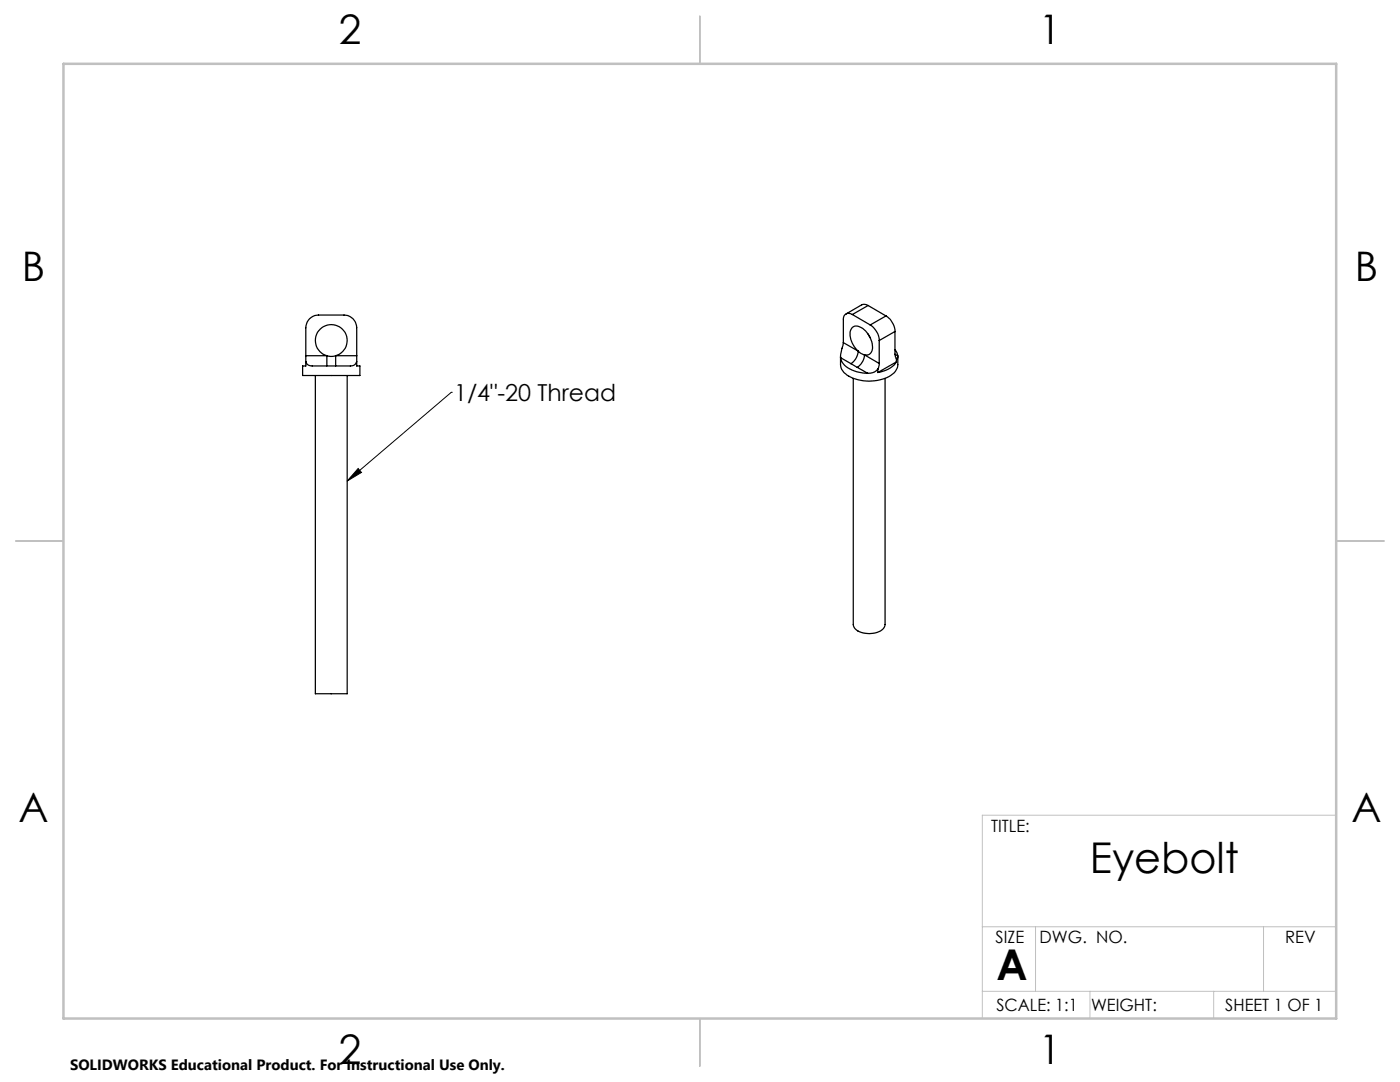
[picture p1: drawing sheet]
<svg xmlns="http://www.w3.org/2000/svg" width="279mm" height="216mm" viewBox="0 0 279 216" stroke-linecap="round" stroke-linejoin="round" font-family="sans-serif">
<g fill="none" stroke="#000" stroke-width=".25">
<path d="M61 72.2v.8h-.6v1.9h11.4v-1.9h-.6v-.8M61 72.2a1.36 1.36 0 0 0 1.7 .8h7.2a1.19 1.19 0 0 0 1.3-.8M61 71v1.2M61 71v-5.6a2.53 2.53 0 0 1 2.6-2.5h5.1a2.53 2.53 0 0 1 2.5 2.5v5.6M61 71h4.2M62.9 74.9v63.5h6.4v-63.5M65.2 71v2M65.2 71l.7 .1 1.1-.1M65.2 71a3.2 3.2 0 0 1-1.7-4.9 3.2 3.2 0 0 1 5.2 0 3.2 3.2 0 0 1-1.7 4.9M67 71v2M67 71h4.2M71.2 71v1.2"/>
<path d="M167.7 71.2v1.5a3.3 3.3 0 0 0 2.6 2.8 8.6 8.6 0 0 0 8.1-1.1l.7-1.2 .1-2M167.7 71.4a3.6 3.6 0 0 0 2.8 2.6l1.5 .4 1.1 .1M167.7 71.4l2.1 1.2M168.3 68.4l-.6 3M168.3 68.4l3 1.7M169.8 72.6l1.3 .7M170.1 62.8a1.11 1.11 0 0 0-1.3-.1 1.11 1.11 0 0 0-.5 1.1v4.6M170.1 62.8l3.6 2M170.3 75.5v49.1a2.48 2.48 0 0 0 2.7 1.8 3.3 3.3 0 0 0 3.6-1.6v-49.3M171.1 73.3l2 1.2M171.3 70.1a4.3 4.3 0 0 1-1.5-4.3 1.26 1.26 0 0 1 2.1-.4 4.5 4.5 0 0 1 2.1 4.7l-.7 .7h-.8M171.3 70.1l.6 .5 .6 .2"/>
<path d="M171.3 70.1a3.3 3.3 0 0 1-1.5 2.5M172.5 70.8a3.1 3.1 0 0 1-1.4 2.5M172.5 70.8l3 1.7M173.2 66.6l.5 .9M173.2 61l-.8-.3-.4 .1-3.2 1.9M173.2 61l-3.1 1.8M173.2 61l3.6 2M173.7 64.8a4 4 0 0 1 1.8 3.1M175.2 73.7a2.21 2.21 0 0 1-2.1 .8M175.2 73.7v.6M175.5 72.5l-.3 1.2M175.5 67.9v4.6"/>
<path d="M176.8 63a4 4 0 0 1 1.8 3.1M176.8 63l-3.1 1.8M178.6 70.7l.3 .8M178.6 69.8l.4 .6 .2 .6M178.6 66.1l-3.1 1.8M178.6 66.1v4.6M178.6 70.7l.6 .3M178.9 72.2a5.1 5.1 0 0 1-3.7 2.1M178.9 71.5v.7M178.9 72.2l-3.7 2.1M179.2 71l-.1 .5-.1 .1-.1-.1"/>
</g>
<path d="M90.1 78.3h.1M90.1 78.3l-20.8 17.7M71.5 93.5l.6 .8-2.8 1.7z" fill="none" stroke="#000" stroke-width=".2"/>
<path d="M266.7 162.7h-70.7v40.5M196 197.8h70.7M196 184.9h70.7M206.7 184.9v12.9M217.5 197.8v5.4M242.2 197.8v5.4M252.2 184.9v12.9" fill="none" stroke="#c0c0c0" stroke-width=".2"/>
<path d="M139.7 3.2v9.5M3.1 107.9h9.6M266.7 107.9h9.5M139.7 203.2v9.6" fill="none" stroke="#c0c0c0" stroke-width=".25"/>
<path d="M12.7 12.7h254v190.5h-254z" fill="none" stroke="#c0c0c0" stroke-width=".5"/>
<path d="M71.5 93.5l.6 .8-2.8 1.7z" fill="#000"/>
<g font-size="8.5">
<text x="217.5" y="174.2">Eyebolt</text>
<text x="198.9" y="195.5">A</text>
</g>
<g font-size="8.1">
<text x="67.6" y="8.9">2</text>
<text x="207.3" y="8.9">1</text>
<text x="4.4" y="56.1">B</text>
<text x="270.4" y="56.1">B</text>
<text x="3.7" y="164.1">A</text>
<text x="269.7" y="164.1">A</text>
<text x="67.6" y="212.4">2</text>
<text x="207.3" y="212.4">1</text>
</g>
<text font-size="4.7" x="90.6" y="80">1/4&quot;-20 Thread</text>
<g font-size="3.4">
<text x="197.8" y="166">TITLE:</text>
<text x="198.7" y="188.1">SIZE</text>
<text x="207.5" y="188.1">DWG. NO.</text>
<text x="256.5" y="188.2">REV</text>
<text x="198.8" y="201.7">SCALE: 1:1</text>
<text x="217.7" y="201.8">WEIGHT:</text>
<text x="244.5" y="201.7">SHEET 1 OF 1</text>
</g>
<text font-size="3" x="14" y="213.5">SOLIDWORKS Educational Product. For Instructional Use Only.</text>
</svg>
